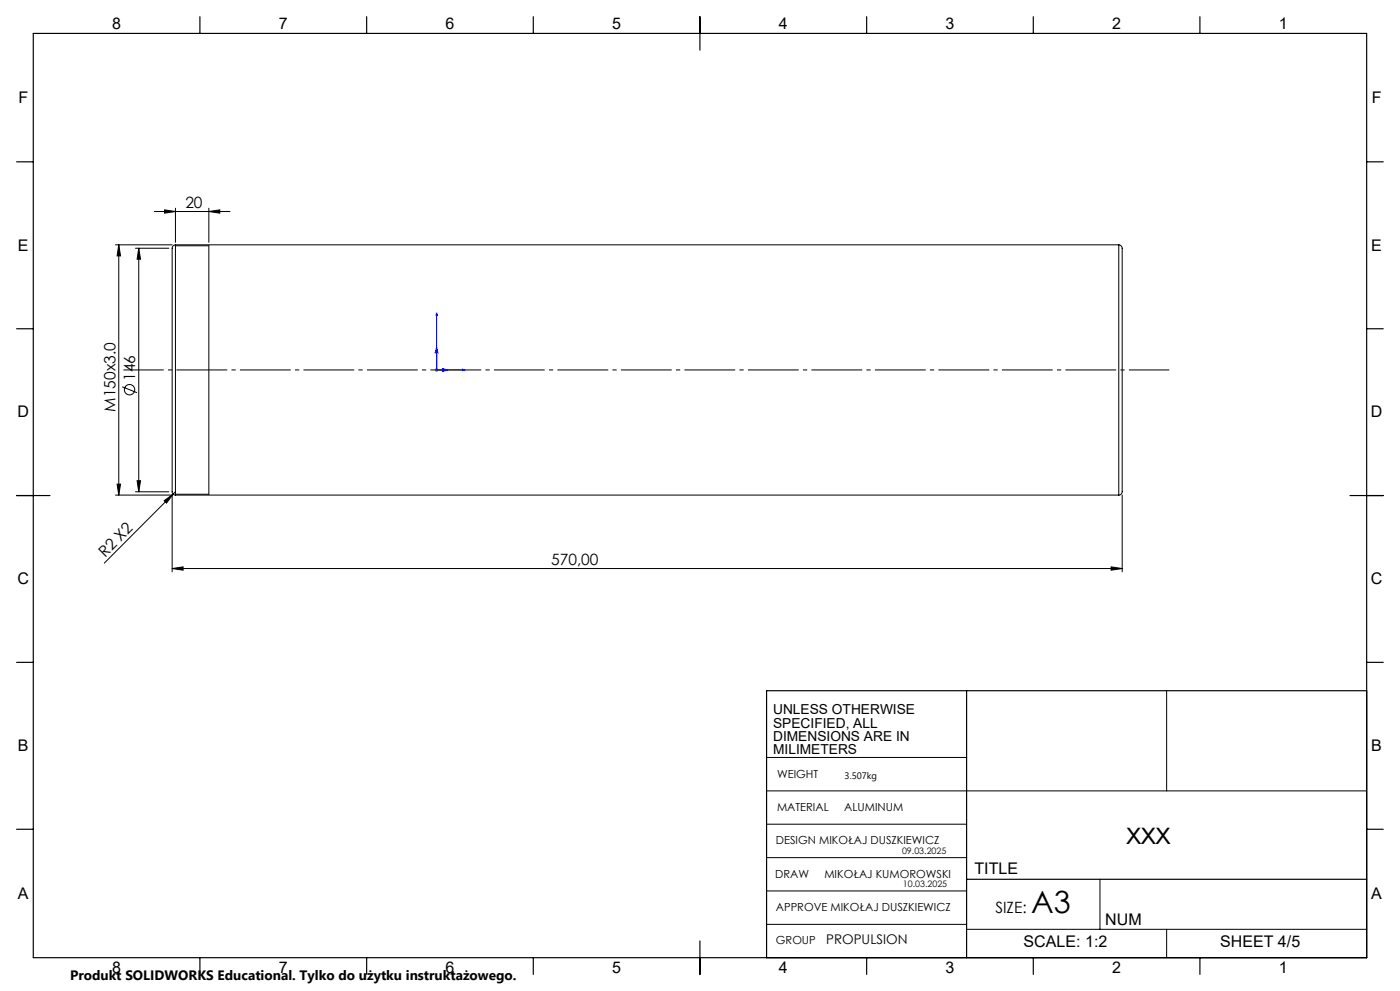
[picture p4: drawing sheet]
<svg xmlns="http://www.w3.org/2000/svg" width="420mm" height="297mm" viewBox="0 0 420 297" stroke-linecap="round" stroke-linejoin="round" font-family="sans-serif">
<g fill="none" stroke="#000" stroke-width=".3">
<path d="M34.6 73.4h17M35.6 73.4l.6 3.3h-1.1zM35.6 73.4v75M40.6 74.4h10.1M41.6 74.4l.6 3.3h-1.1zM41.6 74.4v73M46.3 63.4h22.7M49.4 62.9l3.2 .5-3.2 .5zM52.6 73.4a1.18 1.18 0 0 0-1 1.5v72.5a.99 .99 0 0 0 1 1M52.6 73.4v75M52.6 73.4h283M52.6 73.7h10.1"/>
<path d="M52.6 62.4v10.2M62.7 63.4l3.2-.5v1zM62.7 62.4v10.2M62.7 73.4v75M335.6 73.4a1.17 1.17 0 0 1 1.1 1.5v72.5a.99 .99 0 0 1-1.1 1M335.6 73.4v75M36.7 115.9l4.4 1.8M34.6 148.4h17v23M35.1 145.1h1.1l-.6 3.3zM40.6 147.4h10.1M41.1 144.1h1.1l-.6 3.3zM49.2 150.1l2.7-2-1.9 2.7z"/>
<path d="M52.6 148.4h283M52.6 148.1h10.1M52.6 147.4l-21.3 21.4M336.7 148.4v23M51.6 170.4l3.3-.5v1zM51.6 170.4h285.1M333.3 169.9l3.4 .5-3.4 .5zM350 207v30M230 227h60M230 237h180M230 247h60M230 257h60"/>
<path d="M230 267h60M230 277h60M290 278.5h120M330 263.5v15M350 278.5v8.5"/>
<circle cx="38.9" cy="116.8" r="1.55"/>
</g>
<path d="M131 93.7l.2 .9h-.4zM131 93.7v17.2h8.6M131 104l.4 1.8h-.8zM132.7 110.5l1.7 .4-1.7 .4zM138.7 110.7l.9 .2-.9 .2z" fill="none" stroke="#00f" stroke-width=".3"/>
<path d="M130.5 110.9h1M130.6 110.5l.7 .7M131 110.4v1M131.3 110.5l-.7 .7" fill="none" stroke="#808080" stroke-width=".3"/>
<path d="M37 110.9h313.8" fill="none" stroke="#000" stroke-width=".3" stroke-dasharray="15.2 1.3 1.3 1.3" stroke-dashoffset="3.1" stroke-linecap="butt"/>
<g fill="none" stroke="#000" stroke-width=".35">
<path d="M10 10h400v277h-400zM60 5v5M110 5v5M160 5v5M210 5v10M260 5v5M310 5v5M360 5v5M5 48.5h5M410 48.5h5M5 98.5h5M410 98.5h5"/>
<path d="M5 148.5h10M405 148.5h10M5 198.5h5M410 198.5h5M290 207v80M410 207h-180v80M5 248.5h5M410 248.5h5M290 263.5h120M60 287v5M110 287v5M160 287v5"/>
<path d="M210 282v10M260 287v5M310 287v5M360 287v5"/>
</g>
<g fill="#00f">
<path d="M138.7 110.7l.9 .2-.9 .2zM131 93.7l.2 .9h-.4z"/>
<path d="M132.7 110.5l1.7 .4-1.7 .4zM131 104l.4 1.8h-.8z"/>
</g>
<g fill="#000">
<path d="M49.2 150.1l2.7-2-1.9 2.7z"/>
<path d="M35.6 73.4l.6 3.3h-1.1zM35.1 145.1h1.1l-.6 3.3z"/>
<path d="M49.4 62.9l3.2 .5-3.2 .5zM62.7 63.4l3.2-.5v1zM51.6 170.4l3.3-.5v1zM333.3 169.9l3.4 .5-3.4 .5z"/>
<path d="M41.1 144.1h1.1l-.6 3.3zM41.6 74.4l.6 3.3h-1.1z"/>
</g>
<g font-size="9.2">
<text x="338" y="252.9">xxx</text>
<text x="309.3" y="273.6">A3</text>
</g>
<g font-size="4.8">
<text x="33.7" y="8.6">8</text>
<text x="83.7" y="8.6">7</text>
<text x="133.7" y="8.6">6</text>
<text x="183.7" y="8.6">5</text>
<text x="233.7" y="8.6">4</text>
<text x="283.7" y="8.6">3</text>
<text x="333.7" y="8.6">2</text>
<text x="383.7" y="8.6">1</text>
<text x="5.5" y="30.9">F</text>
<text x="411.5" y="30.9">F</text>
<text x="5.4" y="75.1">E</text>
<text x="411.4" y="75.1">E</text>
<text x="5.3" y="125.1">D</text>
<text x="411.3" y="125.1">D</text>
<text x="5.3" y="175.1">C</text>
<text x="411.3" y="175.1">C</text>
<text x="5.4" y="225.1">B</text>
<text x="411.4" y="225.1">B</text>
<text x="292.3" y="261.9">TITLE</text>
<text x="5.4" y="269.4">A</text>
<text x="411.4" y="269.4">A</text>
<text x="331.6" y="277.3">NUM</text>
<text x="307.1" y="283.8">SCALE: 1:2</text>
<text x="366" y="284">SHEET 4/5</text>
<text x="33.7" y="291.6">8</text>
<text x="83.7" y="291.6">7</text>
<text x="133.7" y="291.6">6</text>
<text x="183.7" y="291.6">5</text>
<text x="233.7" y="291.6">4</text>
<text x="283.7" y="291.6">3</text>
<text x="333.7" y="291.6">2</text>
<text x="383.7" y="291.6">1</text>
</g>
<g font-size="4.7">
<text x="55.6" y="62.4">20</text>
<text x="40.6" y="114.2" transform="rotate(-90 40.6 114.2)">146</text>
<text x="34.6" y="123.3" transform="rotate(-90 34.6 123.3)">M150x3.0</text>
<text x="31.5" y="167.1" transform="rotate(-45 31.5 167.1)">R2 X2</text>
<text x="165.3" y="169.4">570,00</text>
<text x="298.6" y="273.6">SIZE:</text>
</g>
<g font-size="4.1">
<text x="231.9" y="214.1">UNLESS OTHERWISE</text>
<text x="231.9" y="218.1">SPECIFIED, ALL</text>
<text x="231.9" y="222.1">DIMENSIONS ARE IN</text>
<text x="231.9" y="226.1">MILIMETERS</text>
<text x="21" y="293.7">Produkt SOLIDWORKS Educational. Tylko do użytku instruktażowego.</text>
</g>
<text font-size="4" x="247.8" y="283">PROPULSION</text>
<g font-size="3.3">
<text x="233.1" y="233">WEIGHT</text>
<text x="233.1" y="243">MATERIAL</text>
<text x="253.3" y="243">ALUMINUM</text>
<text x="232.8" y="253">DESIGN MIKOŁAJ DUSZKIEWICZ</text>
<text x="232.5" y="263">DRAW</text>
<text x="247.3" y="263">MIKOŁAJ KUMOROWSKI</text>
<text x="232.8" y="273">APPROVE MIKOŁAJ DUSZKIEWICZ</text>
<text x="232.8" y="283">GROUP</text>
</g>
<text font-size="2.8" x="253.4" y="233.4">3.507kg</text>
<g font-size="2.7">
<text x="270.6" y="255.9">09.03.2025</text>
<text x="270.9" y="265.8">10.03.2025</text>
</g>
</svg>
